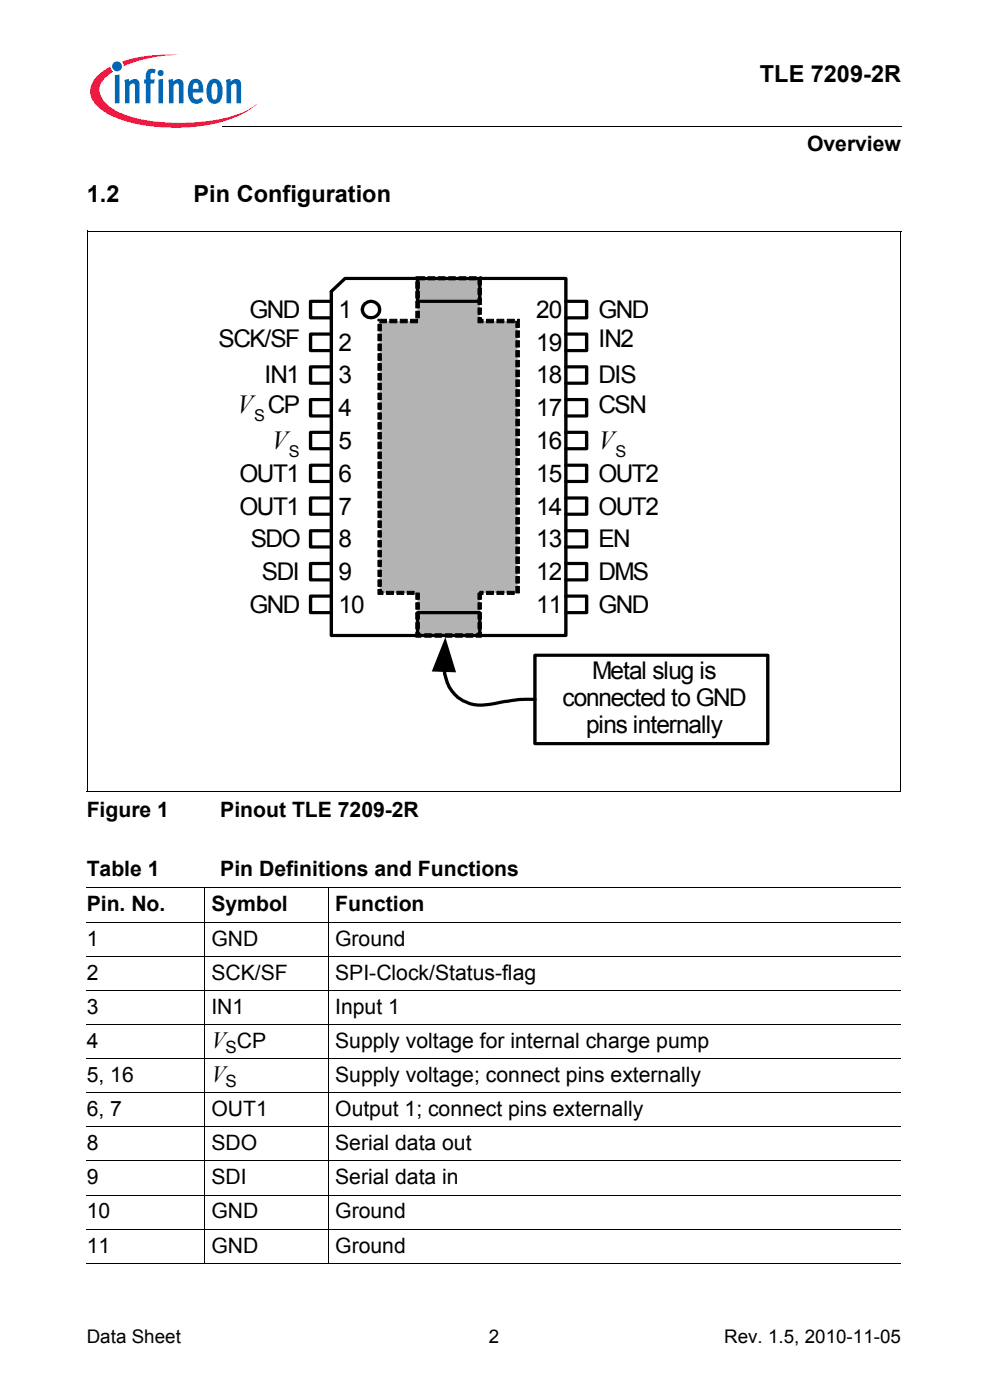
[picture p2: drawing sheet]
<svg xmlns="http://www.w3.org/2000/svg" width="148mm" height="210mm" viewBox="0 0 148 210" stroke-linecap="round" stroke-linejoin="round" font-family="sans-serif">
<circle cx="17.5" cy="10" r=".73" fill="#0166b3"/>
<g fill="#ed1a40">
<path d="M18.2 9.2l2.3-.6a24.8 24.8 0 0 1 6.4-.4 21.5 21.5 0 0 0-7.9 1.5l-.5 .2z"/>
<path d="M14.5 11.4l1.3-1 .7-.4 .1 .3 .3 .5a3.4 3.4 0 0 0-2 2.8 4 4 0 0 0 2.5 3 22 22 0 0 0 10.8 1.8 21.8 21.8 0 0 0 8.9-1.9l1.4-.9a12.5 12.5 0 0 1-6.3 2.9 28.2 28.2 0 0 1-14.5-.7 7.6 7.6 0 0 1-3.8-2.8 2.93 2.93 0 0 1 .6-3.6z"/>
</g>
<g fill="#0166b3">
<path d="M17.2 11.3l.7-.1v4.3h-.7z"/>
<path d="M18.6 12l.7-.2 .1 .4a.82 .82 0 0 1 1-.4 .82 .82 0 0 1 .5 .9v2.8h-.7l-.1-2.9a.47 .47 0 0 0-.7 .2v2.7h-.7z"/>
<path d="M22.2 10.5l.3-.2 .7 .1 .2 .1-.2 .5a.34 .34 0 0 0-.6 .1v.8h.6l-.1 .6h-.5v3h-.8v-3h-.2v-.6h.2v-.5a1.19 1.19 0 0 1 .4-.9z"/>
<path d="M25.2 12l.7-.2v.4a.82 .82 0 0 1 1-.4 .82 .82 0 0 1 .6 .9v2.8h-.7l-.1-2.9a.47 .47 0 0 0-.7 .2v2.7h-.7z"/>
<path d="M33.8 12l.7-.2 .1 .4a.82 .82 0 0 1 1-.4 .82 .82 0 0 1 .5 .9v2.8h-.7v-2.9a.47 .47 0 0 0-.8 .2v2.7h-.7z"/>
<path d="M23.6 11a.46 .46 0 0 1 .9 0 .46 .46 0 0 1-.9 0zM23.7 11.9l.7-.1v3.7h-.7z"/>
<path d="M28.6 12.1a1.05 1.05 0 0 1 1.1-.2 1.05 1.05 0 0 1 .7 .9l.1 1.1h-1.6a.72 .72 0 0 0 .3 .9 .72 .72 0 0 0 .9-.2l.3 .5a1.26 1.26 0 0 1-1.4 .4 1.26 1.26 0 0 1-.8-1.3v-.9a1.83 1.83 0 0 1 .4-1.2zM29.1 12.4l-.1 .2-.1 .7h.9l-.1-.5a.41 .41 0 0 0-.6-.4z"/>
<path d="M31.4 12.1a1.14 1.14 0 0 1 1.3-.2 1.14 1.14 0 0 1 .6 1.1 2.26 2.26 0 0 1-.8 2.5 1.24 1.24 0 0 1-1.6-1.4 2.73 2.73 0 0 1 .5-2zM31.9 12.6l-.2 .3v.8a1.15 1.15 0 0 0 .4 1.2 1.18 1.18 0 0 0 .5-1.2 1.07 1.07 0 0 0-.5-1.3z"/>
</g>
<path d="M33.4 18.8v.2z" fill="#000"/>
<g fill="none" stroke="#000" stroke-width=".15">
<path d="M33.4 18.9h101.6M13 133.1h122M13 138.2h122M30.6 133.1v56.3M49.2 133.1v56.3M13 143.4h122M13 148.5h122M13 153.6h122M13 158.7h122M13 163.8h122M13 168.9h122M13 174.1h122"/>
<path d="M13 179.2h122M13 184.3h122M13 189.4h122"/>
</g>
<path d="M62.5 41.7h9.4v6.4h5.6v40.8h-5.6v6.4h-9.4v-6.4h-5.6v-40.8h5.6z" fill-rule="evenodd" fill="#b3b3b3"/>
<path d="M71.6 88.9h.5v1h-.5zM71.6 90.4h.5v.9h-.5zM71.6 91.9h.5v.9h-.5zM71.6 93.3h.5v1h-.5zM71.3 95h.6l-.3 .3v-.5h.5v.7h-.8zM69.8 95h1v.5h-1zM68.2 95h1.1v.5h-1.1zM66.7 95h1v.5h-1zM65.2 95h1v.5h-1zM63.6 95h1v.5h-1zM62.3 94.8h.5v.5l-.2-.3h.5v.5h-.8zM62.3 93.3h.5v1h-.5zM62.3 91.9h.5v.9h-.5zM62.3 90.4h.5v.9h-.5zM62.3 88.9h.5v1h-.5zM61 88.7h1v.4h-1zM59.5 88.7h1v.4h-1zM57.9 88.7h1.1v.4h-1.1zM56.6 88.4h.5v.5l-.2-.2h.5v.4h-.8zM56.6 86.9h.5v1h-.5zM56.6 85.5h.5v.9h-.5zM56.6 84h.5v1h-.5zM56.6 82.5h.5v1h-.5zM56.6 81h.5v1h-.5zM56.6 79.6h.5v.9h-.5zM56.6 78.1h.5v1h-.5zM56.6 76.6h.5v1h-.5zM56.6 75.2h.5v.9h-.5zM56.6 73.7h.5v1h-.5zM56.6 72.2h.5v1h-.5zM56.6 70.7h.5v1h-.5zM56.6 69.2h.5v1h-.5zM56.6 67.8h.5v1h-.5zM56.6 66.3h.5v1h-.5zM56.6 64.8h.5v1h-.5zM56.6 63.4h.5v.9h-.5zM56.6 61.9h.5v1h-.5zM56.6 60.4h.5v1h-.5zM56.6 58.9h.5v1h-.5zM56.6 57.5h.5v.9h-.5zM56.6 56h.5v1h-.5zM56.6 54.5h.5v1h-.5zM56.6 53h.5v1h-.5zM56.6 51.6h.5v1h-.5zM56.6 50.1h.5v1h-.5zM56.6 48.6h.5v1h-.5zM56.6 47.9h1.3v.5h-1l.2-.3h-.5zM58.4 47.9h1.1v.5h-1.1zM60 47.9h1v.5h-1zM61.5 47.9h1.1v.5h-1.1zM62.3 46.7h.5v1h-.5zM62.3 45.2h.5v1h-.5zM62.3 43.7h.5v1h-.5zM62.3 42.2h.5v1h-.5zM62.3 41.5h1.3v.5h-1l.2-.3h-.5zM64.1 41.5h1.1v.5h-1.1zM65.7 41.5h1v.5h-1zM67.2 41.5h1v.5h-1zM68.8 41.5h1v.5h-1zM70.3 41.5h1v.5h-1zM71.6 41.7l.3 .3v-.5h.2v1.2h-.5zM71.6 43.2h.5v1h-.5zM71.6 44.7h.5v1h-.5zM71.6 46.2h.5v.9h-.5zM71.6 47.6h.5v.5l-.2-.2h.5v.5h-.8zM72.9 47.9h1v.5h-1zM74.4 47.9h1.1v.5h-1.1zM76 47.9h1v.5h-1zM77.3 48.1l.2 .3v-.5h.3v1.2h-.5zM77.3 49.6h.5v1h-.5zM77.3 51.1h.5v.9h-.5zM77.3 52.6h.5v.9h-.5zM77.3 54h.5v1h-.5zM77.3 55.5h.5v1h-.5zM77.3 56.9h.5v1h-.5zM77.3 58.4h.5v1h-.5zM77.3 59.9h.5v1h-.5zM77.3 61.4h.5v1h-.5zM77.3 62.9h.5v.9h-.5zM77.3 64.3h.5v1h-.5zM77.3 65.8h.5v1h-.5zM77.3 67.3h.5v1h-.5zM77.3 68.8h.5v.9h-.5zM77.3 70.2h.5v1h-.5zM77.3 71.7h.5v1h-.5zM77.3 73.2h.5v1h-.5zM77.3 74.7h.5v.9h-.5zM77.3 76.1h.5v1h-.5zM77.3 77.6h.5v1h-.5zM77.3 79h.5v1h-.5zM77.3 80.5h.5v1h-.5zM77.3 82h.5v1h-.5zM77.3 83.5h.5v1h-.5zM77.3 85h.5v.9h-.5zM77.3 86.4h.5v1h-.5zM77.3 87.9h.5v1h-.5zM76 88.7h1.1v.4h-1.1zM74.4 88.7h1.1v.4h-1.1zM72.9 88.7h1v.4h-1zM71.9 88.7h.5v.4h-.5z" fill="#000" stroke="#000" stroke-width=".15"/>
<g fill="none" stroke="#000" stroke-width=".49">
<path d="M49.6 43.7l2.1-2h33.1v53.6h-35.2zM49.6 50.1h-3.1v2.5h3.1M49.6 55h-3.1v2.5h3.1M49.6 59.9h-3.1v2.5h3.1M49.6 45.2h-3.1v2.5h3.1M62.5 41.7v3.5h9.4v-3.5M84.8 45.2h3.1v2.5h-3.1M84.8 50.1h3.1v2.5h-3.1M84.8 55h3.1v2.5h-3.1M84.8 59.9h3.1v2.5h-3.1M49.6 64.8h-3.1v2.5h3.1M49.6 69.8h-3.1v2.4h3.1"/>
<path d="M49.6 74.7h-3.1v2.4h3.1M49.6 79.6h-3.1v2.4h3.1M84.8 64.8h3.1v2.5h-3.1M84.8 69.8h3.1v2.4h-3.1M84.8 74.7h3.1v2.4h-3.1M84.8 79.6h3.1v2.4h-3.1M49.6 84.5h-3.1v2.4h3.1M49.6 89.4h-3.1v2.5h3.1M62.5 95.3v-3.4h9.4v3.4M84.8 84.5h3.1v2.4h-3.1M84.8 89.4h3.1v2.5h-3.1"/>
</g>
<path d="M54.7 45.5a1.36 1.36 0 0 1 1.9 .2 1.26 1.26 0 0 1-.3 1.7 1.26 1.26 0 0 1-1.7-.2 1.26 1.26 0 0 1 .1-1.7z" fill-rule="evenodd" fill="#fff"/>
<path d="M54.7 45.5a1.36 1.36 0 0 1 1.9 .2 1.26 1.26 0 0 1-.3 1.7 1.26 1.26 0 0 1-1.7-.2 1.26 1.26 0 0 1 .1-1.7zM80.1 98.2h34.9v13.3h-34.9zM66.5 100.3a5.7 5.7 0 0 0 3.1 4.9 6.3 6.3 0 0 0 4.5 .3l1.9-.4a14.8 14.8 0 0 1 4.1-.2" fill="none" stroke="#000" stroke-width=".49"/>
<path d="M66.7 95.5l1.6 5.3-3.6-.1z" fill="#000"/>
<path d="M13 34.7h122M13 34.6v84M135 34.7v84M13 118.6h122" fill="none" stroke="#000" stroke-width=".15"/>
<g font-size="3.9">
<text x="35.5" y="62">V CP</text>
<text x="40.7" y="67.4">V</text>
<text x="89.7" y="67.4">V</text>
</g>
<g font-size="3.7">
<text x="37.4" y="47.7">GND</text>
<text x="50.7" y="47.7">1</text>
<text x="80.3" y="47.7">20</text>
<text x="89.7" y="47.7">GND</text>
<text x="32.7" y="52.1">SCK/SF</text>
<text x="50.7" y="52.6">2</text>
<text x="80.3" y="52.6">19</text>
<text x="89.7" y="52.1">IN2</text>
<text x="39.6" y="57.5">IN1</text>
<text x="50.7" y="57.5">3</text>
<text x="80.3" y="57.5">18</text>
<text x="89.7" y="57.5">DIS</text>
<text x="50.7" y="62.4">4</text>
<text x="80.3" y="62.4">17</text>
<text x="89.7" y="61.9">CSN</text>
<text x="50.7" y="67.3">5</text>
<text x="80.3" y="67.3">16</text>
<text x="35.9" y="77.1">OUT1</text>
<text x="35.9" y="72.2">OUT1</text>
<text x="50.7" y="72.2">6</text>
<text x="50.7" y="77.1">7</text>
<text x="80.3" y="72.2">15</text>
<text x="80.3" y="77.1">14</text>
<text x="89.7" y="72.2">OUT2</text>
<text x="89.7" y="77.1">OUT2</text>
<text x="37.6" y="82">SDO</text>
<text x="50.7" y="82">8</text>
<text x="80.3" y="82">13</text>
<text x="89.7" y="82">EN</text>
<text x="39.2" y="86.9">SDI</text>
<text x="50.7" y="86.9">9</text>
<text x="80.3" y="86.9">12</text>
<text x="89.7" y="86.9">DMS</text>
<text x="37.4" y="91.9">GND</text>
<text x="50.7" y="91.9">10</text>
<text x="80.3" y="91.9">11</text>
<text x="89.7" y="91.9">GND</text>
<text x="88.7" y="101.9">Metal slug is</text>
<text x="84.3" y="105.9">connected to GND</text>
<text x="87.8" y="109.9">pins internally</text>
</g>
<g font-size="3.5">
<text x="113.8" y="12.2">TLE 7209-2R</text>
<text x="13" y="30.3">1.2</text>
<text x="29" y="30.3">Pin Configuration</text>
<text x="31.7" y="157.1">V CP</text>
<text x="31.7" y="162.2">V</text>
</g>
<g font-size="3.2">
<text x="120.9" y="22.6">Overview</text>
<text x="13" y="122.5">Figure 1</text>
<text x="33" y="122.5">Pinout TLE 7209-2R</text>
<text x="13" y="131.3">Table 1</text>
<text x="33" y="131.3">Pin Definitions and Functions</text>
<text x="13" y="136.6">Pin. No.</text>
<text x="31.7" y="136.6">Symbol</text>
<text x="50.2" y="136.6">Function</text>
<text x="13" y="141.8">1</text>
<text x="31.7" y="141.8">GND</text>
<text x="50.2" y="141.8">Ground</text>
<text x="13" y="146.9">2</text>
<text x="31.7" y="146.9">SCK/SF</text>
<text x="50.2" y="146.9">SPI-Clock/Status-flag</text>
<text x="13" y="152">3</text>
<text x="31.7" y="152">IN1</text>
<text x="50.2" y="152">Input 1</text>
<text x="13" y="157.1">4</text>
<text x="50.2" y="157.1">Supply voltage for internal charge pump</text>
<text x="13" y="162.2">5, 16</text>
<text x="13" y="167.3">6, 7</text>
<text x="31.7" y="167.3">OUT1</text>
<text x="50.2" y="162.2">Supply voltage; connect pins externally</text>
<text x="50.2" y="167.3">Output 1; connect pins externally</text>
<text x="13" y="172.5">8</text>
<text x="31.7" y="172.5">SDO</text>
<text x="50.2" y="172.5">Serial data out</text>
<text x="13" y="177.6">9</text>
<text x="31.7" y="177.6">SDI</text>
<text x="50.2" y="177.6">Serial data in</text>
<text x="13" y="182.7">10</text>
<text x="31.7" y="182.7">GND</text>
<text x="50.2" y="182.7">Ground</text>
<text x="13" y="187.8">11</text>
<text x="31.7" y="187.8">GND</text>
<text x="50.2" y="187.8">Ground</text>
</g>
<g font-size="2.8">
<text x="13" y="201.3">Data Sheet</text>
<text x="73.2" y="201.3">2</text>
<text x="108.5" y="201.3">Rev. 1.5, 2010-11-05</text>
</g>
<g font-size="2.5">
<text x="33.8" y="157.9">S</text>
<text x="33.8" y="163">S</text>
</g>
<g font-size="2.4">
<text x="38.1" y="63.2">S</text>
<text x="43.3" y="68.6">S</text>
<text x="92.2" y="68.6">S</text>
</g>
</svg>
